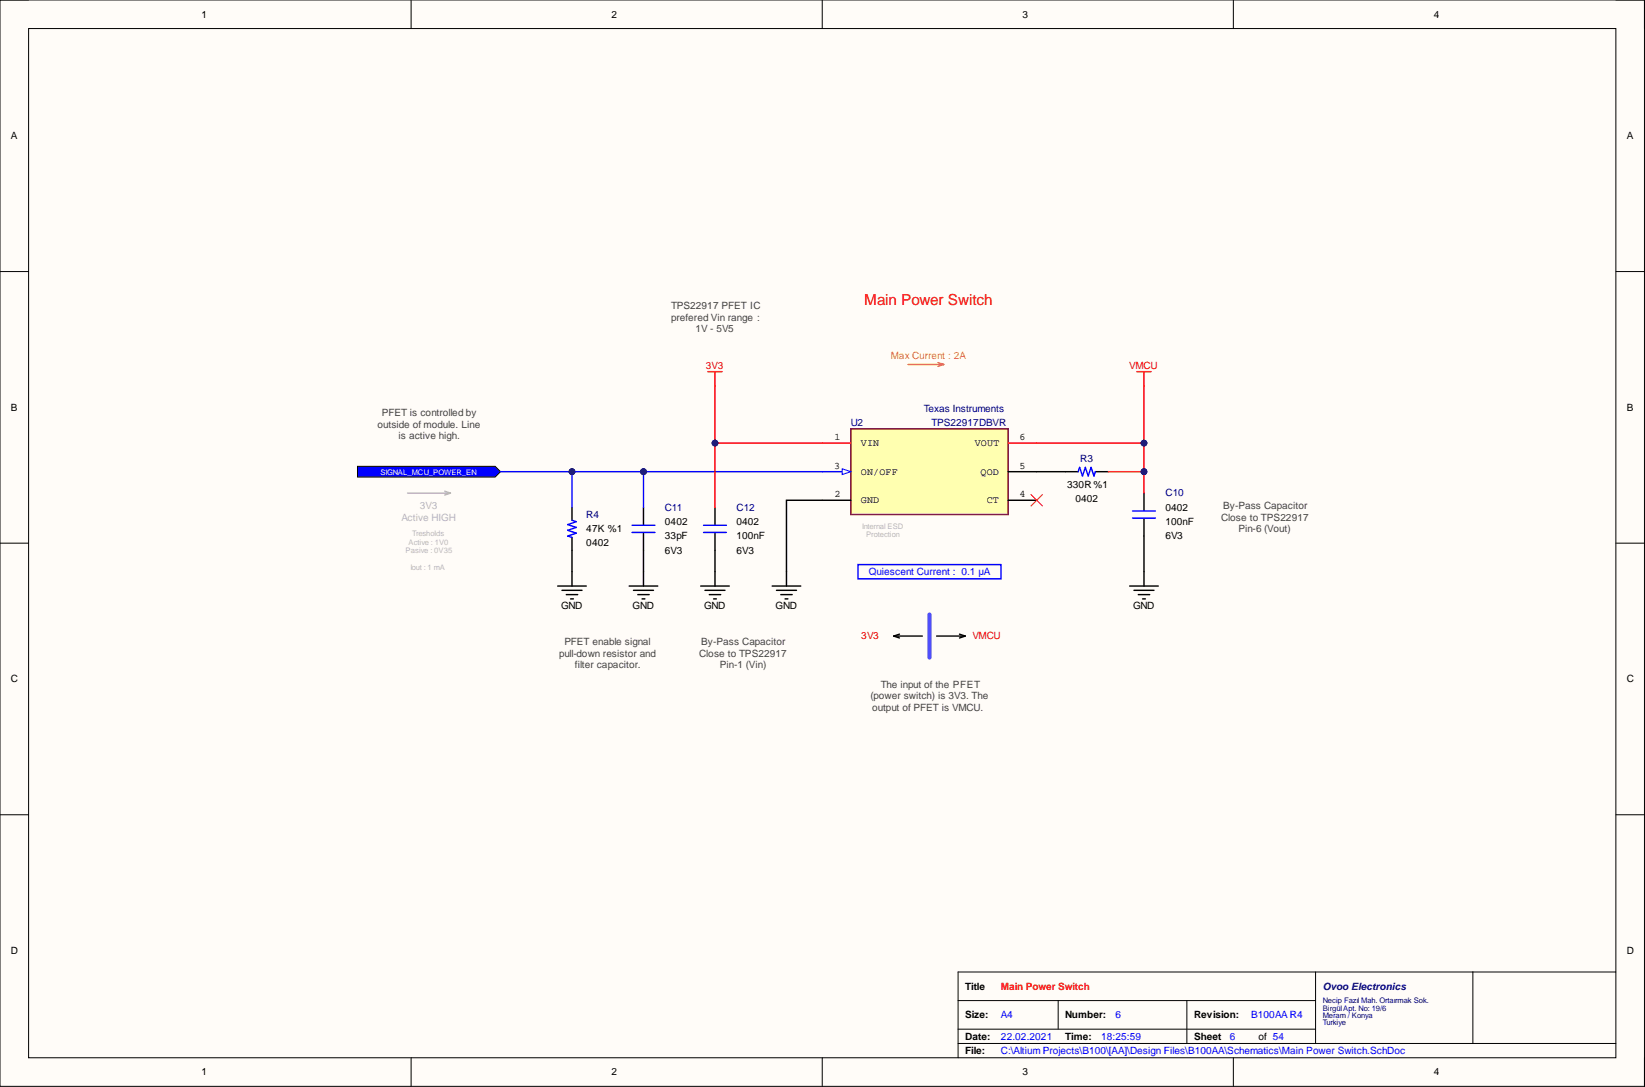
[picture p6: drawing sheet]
<svg xmlns="http://www.w3.org/2000/svg" width="292mm" height="193mm" viewBox="0 0 292 193" stroke-linecap="round" stroke-linejoin="round" font-family="sans-serif">
<path d="M0 0h292v192.9h-292z" fill-rule="evenodd" fill="#fffcf8"/>
<path d="M0 0h292v192.9h-292z" fill="none" stroke="#000" stroke-width=".18"/>
<path d="M5.1 5.1h281.8v182.7h-281.8z" fill-rule="evenodd" fill="#fffcf8"/>
<g fill="none" stroke="#000" stroke-width=".18">
<path d="M0 0h5.1M73 0v5.1M146 0v5.1M219 0v5.1M286.9 0h5.1v5.1M5.1 5.1h281.8v182.7h-281.8zM0 48.2h5.1M286.9 48.2h5.1M0 96.4h5.1M286.9 96.4h5.1M0 144.6h5.1M286.9 144.6h5.1"/>
<path d="M170.1 177.6h63.5M187.9 177.6v5.1M210.8 177.6v7.6M233.6 172.6v12.6M261.5 172.6v12.6M286.9 172.6h-116.8v15.2M73 187.8v5.1M146 187.8v5.1M170.1 185.2h116.8M170.1 182.7h63.5M219 187.8v5.1M292 187.8v5.1"/>
</g>
<path d="M137.1 104h5.1M137.9 104.8h3.5M138.6 105.6h2.1M139.4 106.3h.5M139.7 101.5v2.5M158.7 112.9h5.1M158.7 112.9l1 .4M159.7 112.6l-1 .3M166.3 112.9h5.1M170.4 112.6l1 .3M171.4 112.9l-1 .4" fill="none" stroke="#000" stroke-width=".25"/>
<path d="M165 109.1v7.6" fill="none" stroke="#90f" stroke-width=".76"/>
<path d="M151.1 76.1h27.9v15.2h-27.9z" fill-rule="evenodd" fill="#ffffb0"/>
<path d="M151.1 76.1h27.9v15.2h-27.9z" fill="none" stroke="#800000" stroke-width=".25"/>
<path d="M146 88.8h5.1M179 88.8h5.1M179 83.7h5.1" fill="none" stroke="#000" stroke-width=".25"/>
<path d="M179 78.7h5.1" fill="none" stroke="#f00" stroke-width=".25"/>
<path d="M146 83.7h5.1" fill="none" stroke="#00f" stroke-width=".25"/>
<path d="M149.6 83.2l1.5 .5-1.5 .5z" fill="#f8fcff"/>
<path d="M149.6 83.2l1.5 .5-1.5 .5z" fill="none" stroke="#00f" stroke-width=".18"/>
<path d="M125.7 66h2.5M127 66v2.5M146 78.7h5.1" fill="none" stroke="#f00" stroke-width=".25"/>
<path d="M72.4 87.5h7.6M79 87.2l1 .3M80 87.5l-1 .4" fill="none" stroke="#b7b7b7" stroke-width=".25"/>
<path d="M161.2 64.7h6.4M166.6 64.4l1 .3M167.6 64.7l-1 .3" fill="none" stroke="#f90" stroke-width=".25"/>
<path d="M183.1 87.8l2 2M185.1 87.8l-2 2" fill="none" stroke="#f00" stroke-width=".18"/>
<g fill="none" stroke="#000" stroke-width=".25">
<path d="M101.6 90.1v2.3M101.6 95.4v2.3M114.3 90.1v3M114.3 94.6v3.1M99 104h5.1M99.8 104.8h3.5M100.6 105.6h2M101.3 106.3h.5M101.6 101.5v2.5M111.7 104h5.1M112.5 104.8h3.5M113.2 105.6h2.1"/>
<path d="M114 106.3h.5M114.3 101.5v2.5"/>
</g>
<path d="M101.6 92.4l.7 .2-1.5 .5 1.5 .5-1.5 .5 1.5 .5-1.5 .6 .8 .2M112.2 93.3h4.1M112.2 94.5h4.1" fill="none" stroke="#00f" stroke-width=".25"/>
<path d="M63.5 82.8h24.4l1 .9-1 1h-24.4z" fill-rule="evenodd" fill="#00f"/>
<path d="M63.5 82.8h24.4l1 .9-1 1h-24.4z" fill="none" stroke="#000" stroke-width=".18"/>
<path d="M88.9 83.7h25.4M124.9 94.5h4.1M124.9 93.3h4.1M191.5 83.7l.2-.7 .5 1.5 .5-1.5 .5 1.5 .5-1.5 .5 1.5 .3-.8M201.1 92h4.1M201.1 90.7h4.1M152.4 100.2h25.3v2.6h-25.3z" fill="none" stroke="#00f" stroke-width=".25"/>
<g fill="none" stroke="#000" stroke-width=".25">
<path d="M127 90.1v3M127 94.6v3.1M189.2 83.7h2.3M194.5 83.7h2.3M203.1 87.5v3.1M203.1 92.1v11.9M124.4 104h5.1M125.2 104.8h3.5M125.9 105.6h2.1M126.7 106.3h.5M127 101.5v2.5M200.6 104h5.1"/>
<path d="M201.4 104.8h3.5M202.1 105.6h2M202.9 106.3h.5"/>
</g>
<path d="M201.9 66h2.5M203.1 66v2.5" fill="none" stroke="#f00" stroke-width=".25"/>
<circle cx="101.6" cy="83.7" r=".51" fill="#000080"/>
<circle cx="101.6" cy="83.7" r=".51" fill="none" stroke="#000080" stroke-width=".18"/>
<circle cx="114.3" cy="83.7" r=".51" fill="#000080"/>
<circle cx="114.3" cy="83.7" r=".51" fill="none" stroke="#000080" stroke-width=".18"/>
<path d="M146 83.7h-31.7v6.4" fill="none" stroke="#00f" stroke-width=".25"/>
<circle cx="114.3" cy="83.7" r=".51" fill="#000080"/>
<circle cx="114.3" cy="83.7" r=".51" fill="none" stroke="#000080" stroke-width=".18"/>
<path d="M127 68.5v10.2h19" fill="none" stroke="#f00" stroke-width=".25"/>
<circle cx="127" cy="78.7" r=".51" fill="#000080"/>
<circle cx="127" cy="78.7" r=".51" fill="none" stroke="#000080" stroke-width=".18"/>
<path d="M146 88.8h-6.3v12.7M184.1 83.7h5.1" fill="none" stroke="#000" stroke-width=".25"/>
<path d="M184.1 78.7h19" fill="none" stroke="#f00" stroke-width=".25"/>
<circle cx="203.1" cy="78.7" r=".51" fill="#000080"/>
<circle cx="203.1" cy="78.7" r=".51" fill="none" stroke="#000080" stroke-width=".18"/>
<path d="M196.8 83.7h6.3" fill="none" stroke="#f00" stroke-width=".25"/>
<circle cx="203.1" cy="83.7" r=".51" fill="#000080"/>
<circle cx="203.1" cy="83.7" r=".51" fill="none" stroke="#000080" stroke-width=".18"/>
<path d="M101.6 97.7v3.8" fill="none" stroke="#000" stroke-width=".25"/>
<path d="M101.6 83.7v6.4" fill="none" stroke="#00f" stroke-width=".25"/>
<circle cx="101.6" cy="83.7" r=".51" fill="#000080"/>
<circle cx="101.6" cy="83.7" r=".51" fill="none" stroke="#000080" stroke-width=".18"/>
<path d="M114.3 97.7v3.8M127 97.7v3.8" fill="none" stroke="#000" stroke-width=".25"/>
<path d="M127 78.7v11.4" fill="none" stroke="#f00" stroke-width=".25"/>
<circle cx="127" cy="78.7" r=".51" fill="#000080"/>
<circle cx="127" cy="78.7" r=".51" fill="none" stroke="#000080" stroke-width=".18"/>
<path d="M203.1 68.5v19" fill="none" stroke="#f00" stroke-width=".25"/>
<circle cx="203.1" cy="83.7" r=".51" fill="#000080"/>
<circle cx="203.1" cy="83.7" r=".51" fill="none" stroke="#000080" stroke-width=".18"/>
<circle cx="203.1" cy="78.7" r=".51" fill="#000080"/>
<circle cx="203.1" cy="78.7" r=".51" fill="none" stroke="#000080" stroke-width=".18"/>
<text font-size="2.7" fill="#f00" x="153.5" y="54.2">Main Power Switch</text>
<g font-size="1.8">
<text x="35.8" y="3.1">1</text>
<text x="108.6" y="3.1">2</text>
<text x="181.6" y="3.1">3</text>
<text x="254.6" y="3.1">4</text>
<text x="1.9" y="24.7">A</text>
<text x="288.9" y="24.7">A</text>
<text x="1.9" y="72.9">B</text>
<text x="288.9" y="72.9">B</text>
<text x="148.1" y="83.2">3</text>
<text x="148.2" y="78.2">1</text>
<text x="152.9" y="79.2">VIN</text>
<text x="173.1" y="79.2">VOUT</text>
<text x="181" y="78.2">6</text>
<text x="181" y="83.2">5</text>
<text x="148.2" y="88.3">2</text>
<text x="152.9" y="89.3">GND</text>
<text x="152.9" y="84.2">ON/OFF</text>
<text x="174.1" y="84.2">QOD</text>
<text x="175.2" y="89.3">CT</text>
<text x="181" y="88.3">4</text>
<text x="189.5" y="86.6">330R %1</text>
<text x="190.9" y="89.1">0402</text>
<text x="104.1" y="94.5">47K %1</text>
<text x="118.1" y="93.2">0402</text>
<text x="118.1" y="95.7">33pF</text>
<text x="130.8" y="93.2">0402</text>
<text x="130.8" y="95.7">100nF</text>
<text x="206.9" y="90.7">0402</text>
<text x="206.9" y="93.2">100nF</text>
<text x="206.9" y="95.7">6V3</text>
<text x="104.1" y="97">0402</text>
<text x="118.1" y="98.3">6V3</text>
<text x="130.8" y="98.3">6V3</text>
<text x="99.6" y="108.2">GND</text>
<text x="112.3" y="108.2">GND</text>
<text x="125" y="108.2">GND</text>
<text x="137.7" y="108.2">GND</text>
<text x="201.2" y="108.2">GND</text>
<text x="1.9" y="121.1">C</text>
<text x="288.9" y="121.1">C</text>
<text x="1.9" y="169.3">D</text>
<text x="288.9" y="169.3">D</text>
<text x="171.4" y="175.7">Title</text>
<text x="171.4" y="180.8">Size:</text>
<text x="171.4" y="184.6">Date:</text>
<text x="189.2" y="180.8">Number:</text>
<text x="189.2" y="184.6">Time:</text>
<text x="212" y="180.8">Revision:</text>
<text x="212" y="184.6">Sheet</text>
<text x="223.4" y="184.6">of 54</text>
<text x="35.8" y="190.9">1</text>
<text x="108.6" y="190.9">2</text>
<text x="171.4" y="187.1">File:</text>
<text x="181.6" y="190.9">3</text>
<text x="254.6" y="190.9">4</text>
</g>
<g font-size="1.8" fill="#434343">
<text x="119.2" y="54.9">TPS22917 PFET IC</text>
<text x="119.2" y="56.9">prefered Vin range :</text>
<text x="123.5" y="59">1V - 5V5</text>
<text x="67" y="76">outside of module. Line</text>
<text x="67.8" y="73.9">PFET is controlled by</text>
<text x="70.8" y="78">is active high.</text>
<text x="216.8" y="92.4">Close to TPS22917</text>
<text x="217.2" y="90.4">By-Pass Capacitor</text>
<text x="219.9" y="94.5">Pin-6 (Vout)</text>
<text x="99.3" y="116.6">pull-down resistor and</text>
<text x="100.2" y="114.5">PFET enable signal</text>
<text x="102.1" y="118.6">filter capacitor.</text>
<text x="124.2" y="116.6">Close to TPS22917</text>
<text x="124.5" y="114.5">By-Pass Capacitor</text>
<text x="127.8" y="118.6">Pin-1 (Vin)</text>
<text x="154.6" y="124.2">(power switch) is 3V3. The</text>
<text x="156.4" y="122.1">The input of the PFET</text>
<text x="154.9" y="126.2">output of PFET is VMCU.</text>
</g>
<g font-size="1.8" fill="#f00">
<text x="125.4" y="65.5">3V3</text>
<text x="200.5" y="65.5">VMCU</text>
<text x="152.9" y="113.5">3V3</text>
<text x="172.7" y="113.5">VMCU</text>
<text x="177.7" y="175.7">Main Power Switch</text>
</g>
<text font-size="1.8" fill="#f90" x="158.2" y="63.8">Max Current : 2A</text>
<g font-size="1.8" fill="#000080">
<text x="151.1" y="75.7">U2</text>
<text x="164" y="73.2">Texas Instruments</text>
<text x="165.4" y="75.7">TPS22917DBVR</text>
<text x="191.8" y="82">R3</text>
<text x="206.9" y="88.1">C10</text>
<text x="104.1" y="91.9">R4</text>
<text x="118.1" y="90.7">C11</text>
<text x="130.8" y="90.7">C12</text>
<text x="234.9" y="175.7">Ovoo Electronics</text>
</g>
<g font-size="1.8" fill="#b7b7b7">
<text x="71.3" y="92.4">Active HIGH</text>
<text x="74.6" y="90.4">3V3</text>
</g>
<g font-size="1.8" fill="#00f">
<text x="154.3" y="102.1">Quiescent Current : 0.1 µA</text>
<text x="177.7" y="184.6">22.02.2021</text>
<text x="177.7" y="180.8">A4</text>
<text x="195.5" y="184.6">18:25:59</text>
<text x="198.1" y="180.8">6</text>
<text x="218.4" y="184.6">6</text>
<text x="222.2" y="180.8">B100AA R4</text>
<text x="177.7" y="187.1">C:\Altium Projects\B100\[AA]\Design Files\B100AA\Schematics\Main Power Switch.SchDoc</text>
</g>
<text font-size="1.4" fill="#fff" x="67.5" y="84.2">SIGNAL_MCU_POWER_EN</text>
<g font-size="1.4" fill="#b7b7b7">
<text x="73.2" y="95.2">Tresholds</text>
<text x="153.1" y="93.9">Internal ESD</text>
<text x="153.8" y="95.4">Protection</text>
<text x="72" y="98.2">Pasive : 0V35</text>
<text x="72.5" y="96.7">Active : 1V0</text>
<text x="72.9" y="101.2">Iout : 1 mA</text>
</g>
<g font-size="1.4" fill="#000080">
<text x="234.9" y="178.1">Necip Fazıl Mah. Ortaırmak Sok.</text>
<text x="234.9" y="179.4">BirgülApt. No: 19/6</text>
<text x="234.9" y="180.7">Meram / Konya</text>
<text x="234.9" y="181.9">Turkiye</text>
</g>
</svg>
